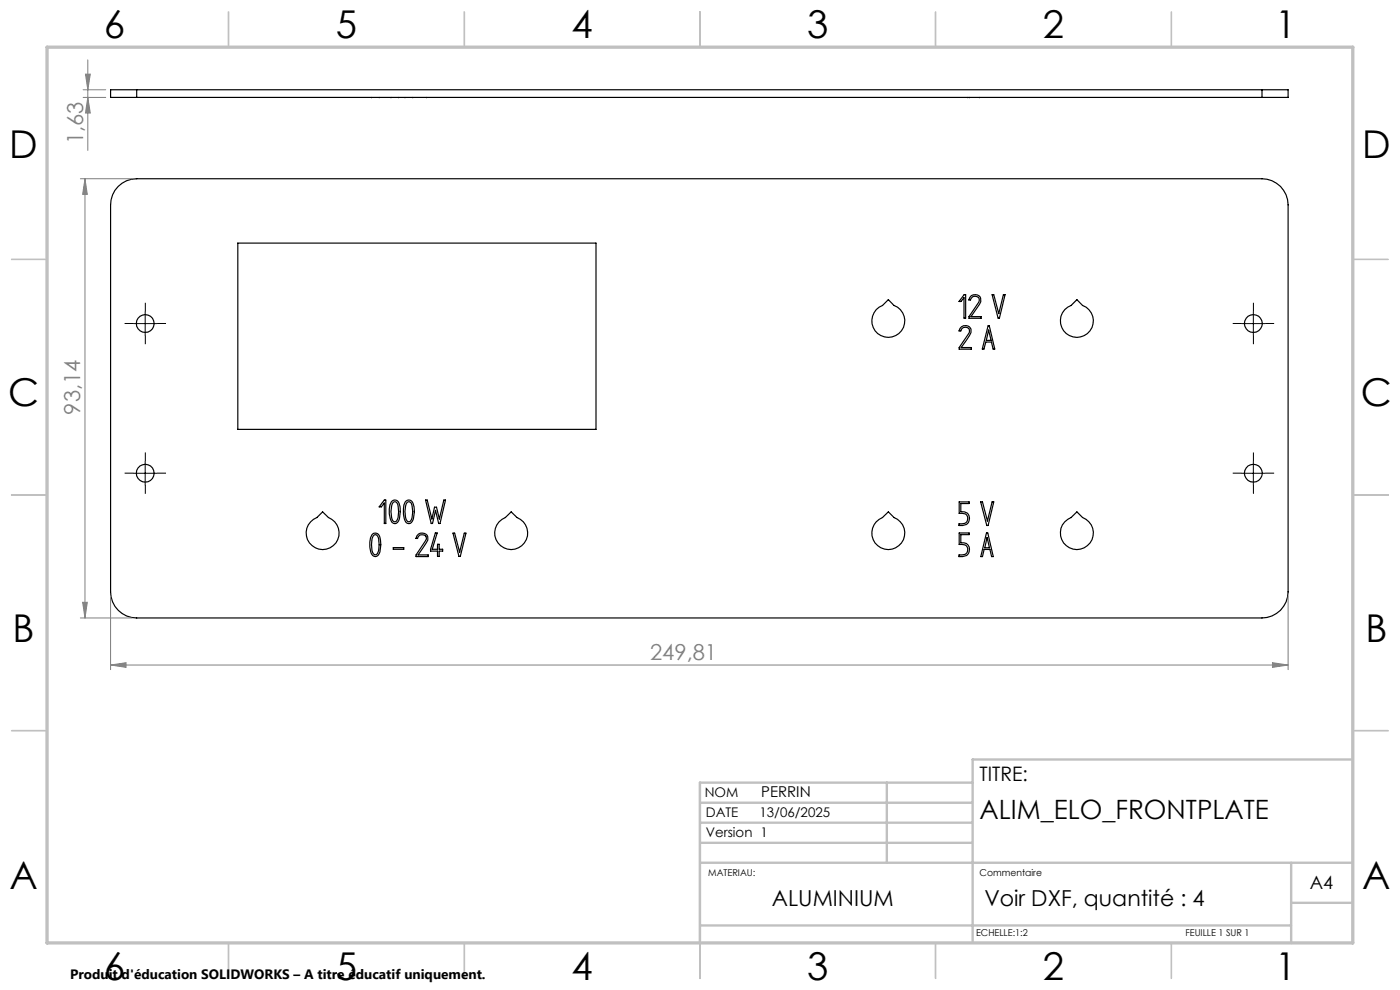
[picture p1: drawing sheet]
<svg xmlns="http://www.w3.org/2000/svg" width="297mm" height="210mm" viewBox="0 0 297 210" stroke-linecap="round" stroke-linejoin="round" font-family="sans-serif">
<g fill="none" stroke="#000" stroke-width=".25">
<path d="M29 19h-5.5v1.7h5.5M29 19v1.7M29 19h238.7M267.7 19h5.6v1.7h-5.6M267.7 19v1.7M25.1 39.5a5.4 5.4 0 0 1 3.9-1.6h238.7a5.5 5.5 0 0 1 5.6 5.6v82a5.5 5.5 0 0 1-5.6 5.6h-238.7a5.5 5.5 0 0 1-5.5-5.6v-82a5.6 5.6 0 0 1 1.6-4zM29 20.7h238.7M78.8 20.7h.1M80.4 20.7h.1M82.9 20.7h.1M84.6 20.7h.1M85.9 20.7h.1"/>
<path d="M87.6 20.7h.1M90.5 20.7h.1M205.3 20.7h.1M205.7 20.7h.1M207.8 20.7h.1M50.4 51.6h76v39.5h-76zM185.9 65.7l1.3-.9 1.3-1.2 1.2 1.2a3.5 3.5 0 0 1 1.8 4.9 3.5 3.5 0 0 1-5.1 1.2 3.5 3.5 0 0 1-.5-5.2zM204 69.3a1.25 1.25 0 0 1 1.4-.1 1.25 1.25 0 0 1 .6 1.3l-2.1 3.2h2.2v.4h-2.6v-.4l2-2.9a.91 .91 0 0 0-.5-1.4 .91 .91 0 0 0-1.2 .8h-.4zM204.5 62.5h.4v5h-.4v-4.4l-.6 .9h-.5zM206.1 62.7a1.28 1.28 0 0 1 1.7 .2 1.28 1.28 0 0 1 0 1.7l-1.8 2.6h2.1v.3h-2.5v-.3l2-3a.92 .92 0 0 0-.5-1.4 .92 .92 0 0 0-1.2 .8h-.4zM209.6 69.1h.3l1.1 4.9h-.3l-.4-1.4h-1.2l-.4 1.4h-.3zM209.7 70l.6 2.2h-1.1z"/>
<path d="M210.5 62.5h.3l1.1 4 1-4h.3l-1.2 5h-.3zM225.9 65.7l1.3-.9 1.3-1.2 1.2 1.2a3.5 3.5 0 0 1 1.8 4.9 3.5 3.5 0 0 1-5.1 1.2 3.5 3.5 0 0 1-.5-5.2zM65.9 110.7l1.3-.9 1.2-1.2 1.3 1.2a3.5 3.5 0 0 1 1.9 4.9 3.5 3.5 0 0 1-5.1 1.2 3.5 3.5 0 0 1-.6-5.2zM79.1 113.3l.4-.2 .5 .1a1.52 1.52 0 0 1 .7 1.3 3.9 3.9 0 0 1-.5 3.3 .95 .95 0 0 1-1 .1 .95 .95 0 0 1-.6-.9 4.6 4.6 0 0 1 .5-3.7zM79.2 113.7l.4-.3 .3 .1a4.3 4.3 0 0 1 0 4.1h-.6a2.28 2.28 0 0 1-.5-2.1l.1-1.2zM81.5 106.1h.3v4.9h-.3v-4.3l-.6 .8h-.5zM83 106.5a.92 .92 0 0 1 .9-.4 .92 .92 0 0 1 .8 .7 5.4 5.4 0 0 1-.4 4 .93 .93 0 0 1-1 .2 .93 .93 0 0 1-.5-.9 4.9 4.9 0 0 1 .2-3.6zM83.4 106.6l.4-.2 .3 .1a2.16 2.16 0 0 1 .5 2 2.5 2.5 0 0 1-.6 2.1h-.5a3.9 3.9 0 0 1-.1-4zM83.4 116.2h2.3v.3h-2.3zM86 106.5a.92 .92 0 0 1 .9-.4 .92 .92 0 0 1 .7 .7 5 5 0 0 1-.3 4 .93 .93 0 0 1-1 .1 .93 .93 0 0 1-.5-.9 5.3 5.3 0 0 1 .2-3.5zM86.3 106.6l.6-.1a.82 .82 0 0 1 .5 .8 3.8 3.8 0 0 1-.4 3.3h-.6a3.9 3.9 0 0 1-.1-4zM88.8 113.3a1.25 1.25 0 0 1 1.7 .1 1.25 1.25 0 0 1-.1 1.8l-1.7 2.5h2.1v.4h-2.5v-.4l2.2-3.3a.93 .93 0 0 0-.7-1 .93 .93 0 0 0-1.1 .5l-.1 .3h-.4z"/>
<path d="M90.3 106.1h.3l1 4 .6-2.5h.4l.6 2.5 1-4h.3l-1.2 4.9h-.2l-.7-2.7-.6 2.7h-.3zM92.4 113.1h.3l-1 3.4h1.1v-1h.4v1h.7v.4h-.7v1.1h-.4v-1.1h-1.5zM96.1 113.1h.3l1.1 4 1-4h.3l-1.2 4.9h-.2zM105.9 110.7l1.3-.9 1.2-1.2 1.3 1.2a3.5 3.5 0 0 1 1.9 4.9 3.5 3.5 0 0 1-5.2 1.2 3.5 3.5 0 0 1-.5-5.2zM185.9 110.7l1.3-.9 1.3-1.2 1.2 1.2a3.5 3.5 0 0 1 1.9 4.9 3.5 3.5 0 0 1-5.2 1.2 3.5 3.5 0 0 1-.5-5.2zM203.5 106.5h2.1v.3h-1.8v1.7a1.49 1.49 0 0 1 1.9 1.3 1.49 1.49 0 0 1-1.5 1.7h-.8v-.4a1.39 1.39 0 0 0 1.8-.8 1.11 1.11 0 0 0-.4-1.3l-1.3-.1zM203.5 113.1h2.1v.3h-1.8v1.7a1.49 1.49 0 0 1 1.9 1.3 1.49 1.49 0 0 1-1.5 1.7h-.8v-.4a1.39 1.39 0 0 0 1.8-.8 1.11 1.11 0 0 0-.4-1.3l-1.3-.1zM208 106.5h.4l1.1 4 1-4h.3l-1.2 5h-.3zM209.3 113.1h.2l1.2 5h-.3l-.4-1.6h-1.2l-.4 1.6h-.3zM209.4 114l.5 2.2h-1zM225.9 110.7l1.3-.9 1.3-1.2 1.2 1.2a3.5 3.5 0 0 1 1.9 4.9 3.5 3.5 0 0 1-5.2 1.2 3.5 3.5 0 0 1-.5-5.2z"/>
<circle cx="30.8" cy="68.6" r="1.9"/>
<circle cx="265.9" cy="68.6" r="1.91"/>
<circle cx="30.8" cy="100.4" r="1.9"/>
<circle cx="265.9" cy="100.4" r="1.91"/>
</g>
<g fill="none" stroke="#808080" stroke-width=".21">
<path d="M17.6 19h4.8M18.1 15.7h1.1l-.6 3.3zM18.6 12.7v19.2M17 37.9h11M17.6 20.7h4.8M18 37.9l.5 3.3h-1zM18 37.9v93.2M18.6 20.7l.6 3.3h-1.1zM17 131.1h11M17.5 127.8h1l-.5 3.3zM23.5 126.5v15.6M273.3 126.5v15.6"/>
<path d="M23.5 141.1l3.2-.5v1zM23.5 141.1h249.8M269.9 140.6l3.4 .5-3.4 .5z"/>
</g>
<g fill="none" stroke="#000" stroke-width=".21" stroke-dasharray="30.5 5.1 5.1 5.1" stroke-linecap="butt">
<path d="M28.3 68.6h-1.9M30.8 66.1v-1.9M30.8 71.1v1.9M33.3 68.6h1.9M263.4 68.6h-1.9M265.9 66.1v-1.9M265.9 71.1v1.9M268.4 68.6h1.9M30.8 97.9v-1.9M265.9 97.9v-1.9M28.3 100.4h-1.9M30.8 102.9v1.9"/>
<path d="M33.3 100.4h1.9M263.4 100.4h-1.9M265.9 102.9v1.9M268.4 100.4h1.9"/>
</g>
<path d="M28.3 68.6h5M30.8 66.1v5M263.4 68.6h5M265.9 66.1v5M30.8 97.9v5M265.9 97.9v5M28.3 100.4h5M263.4 100.4h5" fill="none" stroke="#000" stroke-width=".21"/>
<g fill="none" stroke="#c0c0c0" stroke-width=".35">
<path d="M48.5 2.5v7.5M98.5 2.5v7.5M148.5 2.5v7.5M198.5 2.5v7.5M248.5 2.5v7.5M2.5 55h7.5M287 55h7.5M2.5 105h7.5M287 105h7.5M2.5 155h7.5M287 155h7.5M48.5 200v7.5"/>
<path d="M98.5 200v7.5M148.5 200v7.5M198.5 200v7.5M248.5 200v7.5"/>
</g>
<path d="M148.5 178.8h57.6M148.5 174.5h57.7M148.5 170.3h57.7M188.1 166v16.9M206.3 166h-57.8v34M287 161.1h-80.7v38.7M148.5 196.3h125.4M148.5 183h138.5M273.9 183v17M274 191.5h13" fill="none" stroke="#c0c0c0" stroke-width=".5"/>
<path d="M10 10h277v190h-277z" fill="none" stroke="#c0c0c0" stroke-width=".7"/>
<g fill="#808080">
<path d="M23.5 141.1l3.2-.5v1zM269.9 140.6l3.4 .5-3.4 .5z"/>
<path d="M18 37.9l.5 3.3h-1zM17.5 127.8h1l-.5 3.3z"/>
<path d="M18.1 15.7h1.1l-.6 3.3zM18.6 20.7l.6 3.3h-1.1z"/>
</g>
<g font-size="8.1">
<text x="22" y="8">6</text>
<text x="71.2" y="8">5</text>
<text x="121.2" y="8">4</text>
<text x="171.2" y="8">3</text>
<text x="221.2" y="8">2</text>
<text x="270.5" y="8">1</text>
<text x="2" y="33.6">D</text>
<text x="289" y="33.6">D</text>
<text x="1.7" y="86.1">C</text>
<text x="288.7" y="86.1">C</text>
<text x="2.7" y="136.1">B</text>
<text x="289.7" y="136.1">B</text>
<text x="2" y="188.6">A</text>
<text x="289" y="188.6">A</text>
<text x="22" y="208">6</text>
<text x="71.2" y="208">5</text>
<text x="121.2" y="208">4</text>
<text x="171.2" y="208">3</text>
<text x="221.2" y="208">2</text>
<text x="270.5" y="208">1</text>
</g>
<text font-size="5.6" x="207.8" y="173.7">ALIM_ELO_FRONTPLATE</text>
<g font-size="4.7" fill="#808080">
<text x="17.6" y="30.6" transform="rotate(-90 17.6 30.6)">1,63</text>
<text x="17" y="88" transform="rotate(-90 17 88)">93,14</text>
<text x="137.9" y="140">249,81</text>
</g>
<g font-size="4.7">
<text x="163.7" y="192.2">ALUMINIUM</text>
<text x="208.8" y="192.2">Voir DXF, quantité : 4</text>
</g>
<text font-size="4.2" x="207.8" y="165.7">TITRE:</text>
<text font-size="3.9" x="277.9" y="188.5">A4</text>
<text font-size="3.2" x="161.5" y="169">PERRIN</text>
<text font-size="2.9" x="14.9" y="207.6">Produit d'éducation SOLIDWORKS – A titre éducatif uniquement.</text>
<g font-size="2.8">
<text x="149.5" y="169">NOM</text>
<text x="149.7" y="173.3">DATE</text>
<text x="161.1" y="173.3">13/06/2025</text>
<text x="149.7" y="177.5">Version 1</text>
</g>
<g font-size="2">
<text x="150.3" y="185.9">MATERIAU:</text>
<text x="207.8" y="185.9">Commentaire</text>
<text x="207.1" y="198.6">ECHELLE:1:2</text>
<text x="251.5" y="198.6">FEUILLE 1 SUR 1</text>
</g>
</svg>
